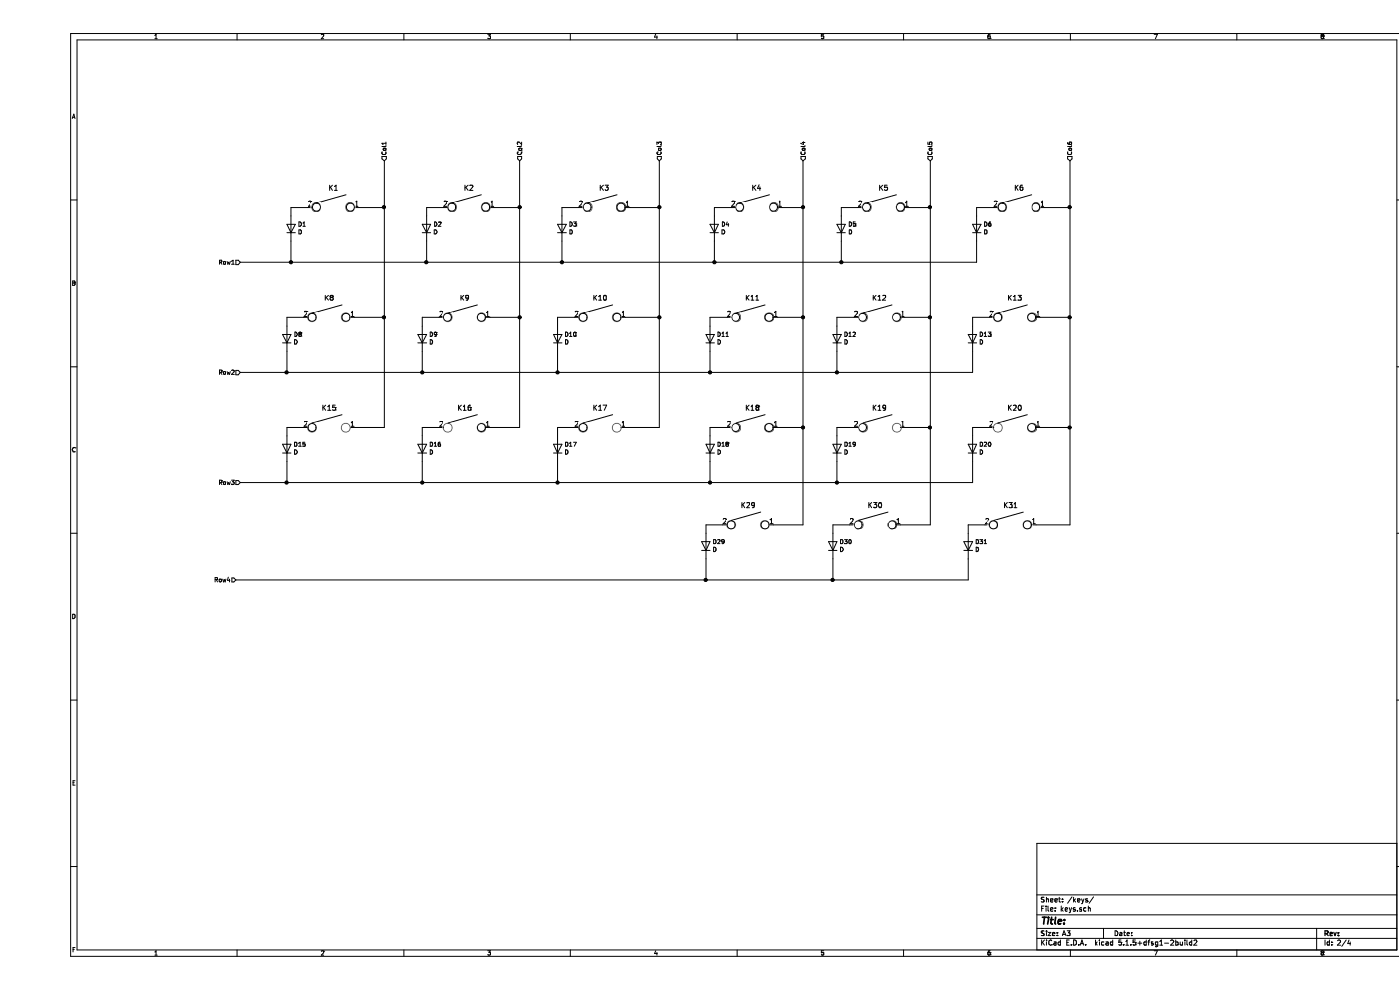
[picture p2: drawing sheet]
EESchema Schematic File Version 4
EELAYER 30 0
EELAYER END
$Descr A3 16535 11693
encoding utf-8
Sheet 2 4
Title ""
Date ""
Rev ""
Comp ""
Comment1 ""
Comment2 ""
Comment3 ""
Comment4 ""
$EndDescr
$Comp
L Device:D D1
U 1 1
P 3000 2700
F 0 "D1" V 3046 2621 50  0000 R CNN
F 1 "D" V 2955 2621 50  0000 R CNN
F 2 "keyboard_parts:D_SOD123_axial" H 3000 2700 50  0001 C CNN
F 3 "~" H 3000 2700 50  0001 C CNN
	1    3000 2700
	0    -1   -1   0   
$EndComp
$Comp
L Device:D D2
U 1 1
P 4600 2700
F 0 "D2" V 4646 2621 50  0000 R CNN
F 1 "D" V 4555 2621 50  0000 R CNN
F 2 "keyboard_parts:D_SOD123_axial" H 4600 2700 50  0001 C CNN
F 3 "~" H 4600 2700 50  0001 C CNN
	1    4600 2700
	0    -1   -1   0   
$EndComp
$Comp
L Device:D D3
U 1 1
P 6200 2700
F 0 "D3" V 6246 2621 50  0000 R CNN
F 1 "D" V 6155 2621 50  0000 R CNN
F 2 "keyboard_parts:D_SOD123_axial" H 6200 2700 50  0001 C CNN
F 3 "~" H 6200 2700 50  0001 C CNN
	1    6200 2700
	0    -1   -1   0   
$EndComp
$Comp
L Device:D D4
U 1 1
P 8000 2700
F 0 "D4" V 8046 2621 50  0000 R CNN
F 1 "D" V 7955 2621 50  0000 R CNN
F 2 "keyboard_parts:D_SOD123_axial" H 8000 2700 50  0001 C CNN
F 3 "~" H 8000 2700 50  0001 C CNN
	1    8000 2700
	0    -1   -1   0   
$EndComp
$Comp
L Device:D D5
U 1 1
P 9500 2700
F 0 "D5" V 9546 2621 50  0000 R CNN
F 1 "D" V 9455 2621 50  0000 R CNN
F 2 "keyboard_parts:D_SOD123_axial" H 9500 2700 50  0001 C CNN
F 3 "~" H 9500 2700 50  0001 C CNN
	1    9500 2700
	0    -1   -1   0   
$EndComp
$Comp
L Device:D D6
U 1 1
P 11100 2700
F 0 "D6" V 11146 2621 50  0000 R CNN
F 1 "D" V 11055 2621 50  0000 R CNN
F 2 "keyboard_parts:D_SOD123_axial" H 11100 2700 50  0001 C CNN
F 3 "~" H 11100 2700 50  0001 C CNN
	1    11100 2700
	0    -1   -1   0   
$EndComp
Wire Wire Line
	3200 2450 3000 2450
Wire Wire Line
	3000 2450 3000 2550
Wire Wire Line
	4600 2850 4600 3100
Connection ~ 4600 3100
Wire Wire Line
	4600 3100 6200 3100
Wire Wire Line
	6200 2850 6200 3100
Connection ~ 6200 3100
Wire Wire Line
	6200 3100 8000 3100
Wire Wire Line
	8000 2850 8000 3100
Connection ~ 8000 3100
Wire Wire Line
	8000 3100 9500 3100
Wire Wire Line
	11100 2850 11100 3100
Wire Wire Line
	9500 2850 9500 3100
Connection ~ 9500 3100
Wire Wire Line
	9500 3100 11100 3100
Wire Wire Line
	3000 2850 3000 3100
Connection ~ 3000 3100
Wire Wire Line
	3000 3100 4600 3100
Wire Wire Line
	4800 2450 4600 2450
Wire Wire Line
	4600 2450 4600 2550
Wire Wire Line
	6400 2450 6200 2450
Wire Wire Line
	6200 2450 6200 2550
Wire Wire Line
	8000 2550 8000 2450
Wire Wire Line
	8000 2450 8200 2450
Wire Wire Line
	11300 2450 11100 2450
Wire Wire Line
	11100 2450 11100 2550
$Comp
L Device:D D8
U 1 1
P 2950 4000
F 0 "D8" V 2996 3921 50  0000 R CNN
F 1 "D" V 2905 3921 50  0000 R CNN
F 2 "keyboard_parts:D_SOD123_axial" H 2950 4000 50  0001 C CNN
F 3 "~" H 2950 4000 50  0001 C CNN
	1    2950 4000
	0    -1   -1   0   
$EndComp
$Comp
L Device:D D9
U 1 1
P 4550 4000
F 0 "D9" V 4596 3921 50  0000 R CNN
F 1 "D" V 4505 3921 50  0000 R CNN
F 2 "keyboard_parts:D_SOD123_axial" H 4550 4000 50  0001 C CNN
F 3 "~" H 4550 4000 50  0001 C CNN
	1    4550 4000
	0    -1   -1   0   
$EndComp
$Comp
L Device:D D10
U 1 1
P 6150 4000
F 0 "D10" V 6196 3921 50  0000 R CNN
F 1 "D" V 6105 3921 50  0000 R CNN
F 2 "keyboard_parts:D_SOD123_axial" H 6150 4000 50  0001 C CNN
F 3 "~" H 6150 4000 50  0001 C CNN
	1    6150 4000
	0    -1   -1   0   
$EndComp
$Comp
L Device:D D11
U 1 1
P 7950 4000
F 0 "D11" V 7996 3921 50  0000 R CNN
F 1 "D" V 7905 3921 50  0000 R CNN
F 2 "keyboard_parts:D_SOD123_axial" H 7950 4000 50  0001 C CNN
F 3 "~" H 7950 4000 50  0001 C CNN
	1    7950 4000
	0    -1   -1   0   
$EndComp
$Comp
L Device:D D12
U 1 1
P 9450 4000
F 0 "D12" V 9496 3921 50  0000 R CNN
F 1 "D" V 9405 3921 50  0000 R CNN
F 2 "keyboard_parts:D_SOD123_axial" H 9450 4000 50  0001 C CNN
F 3 "~" H 9450 4000 50  0001 C CNN
	1    9450 4000
	0    -1   -1   0   
$EndComp
$Comp
L Device:D D13
U 1 1
P 11050 4000
F 0 "D13" V 11096 3921 50  0000 R CNN
F 1 "D" V 11005 3921 50  0000 R CNN
F 2 "keyboard_parts:D_SOD123_axial" H 11050 4000 50  0001 C CNN
F 3 "~" H 11050 4000 50  0001 C CNN
	1    11050 4000
	0    -1   -1   0   
$EndComp
Wire Wire Line
	3150 3750 2950 3750
Wire Wire Line
	2950 3750 2950 3850
Wire Wire Line
	4550 4150 4550 4400
Wire Wire Line
	2400 4400 2950 4400
Connection ~ 4550 4400
Wire Wire Line
	4550 4400 6150 4400
Wire Wire Line
	6150 4150 6150 4400
Connection ~ 6150 4400
Wire Wire Line
	6150 4400 7950 4400
Wire Wire Line
	7950 4150 7950 4400
Connection ~ 7950 4400
Wire Wire Line
	7950 4400 9450 4400
Wire Wire Line
	11050 4150 11050 4400
Wire Wire Line
	9450 4150 9450 4400
Connection ~ 9450 4400
Wire Wire Line
	9450 4400 11050 4400
Wire Wire Line
	2950 4150 2950 4400
Connection ~ 2950 4400
Wire Wire Line
	2950 4400 4550 4400
Wire Wire Line
	4750 3750 4550 3750
Wire Wire Line
	4550 3750 4550 3850
Wire Wire Line
	6350 3750 6150 3750
Wire Wire Line
	6150 3750 6150 3850
Wire Wire Line
	7950 3850 7950 3750
Wire Wire Line
	7950 3750 8150 3750
Wire Wire Line
	11250 3750 11050 3750
Wire Wire Line
	11050 3750 11050 3850
$Comp
L Device:D D15
U 1 1
P 2950 5300
F 0 "D15" V 2996 5221 50  0000 R CNN
F 1 "D" V 2905 5221 50  0000 R CNN
F 2 "keyboard_parts:D_SOD123_axial" H 2950 5300 50  0001 C CNN
F 3 "~" H 2950 5300 50  0001 C CNN
	1    2950 5300
	0    -1   -1   0   
$EndComp
$Comp
L Device:D D16
U 1 1
P 4550 5300
F 0 "D16" V 4596 5221 50  0000 R CNN
F 1 "D" V 4505 5221 50  0000 R CNN
F 2 "keyboard_parts:D_SOD123_axial" H 4550 5300 50  0001 C CNN
F 3 "~" H 4550 5300 50  0001 C CNN
	1    4550 5300
	0    -1   -1   0   
$EndComp
$Comp
L Device:D D17
U 1 1
P 6150 5300
F 0 "D17" V 6196 5221 50  0000 R CNN
F 1 "D" V 6105 5221 50  0000 R CNN
F 2 "keyboard_parts:D_SOD123_axial" H 6150 5300 50  0001 C CNN
F 3 "~" H 6150 5300 50  0001 C CNN
	1    6150 5300
	0    -1   -1   0   
$EndComp
$Comp
L Device:D D18
U 1 1
P 7950 5300
F 0 "D18" V 7996 5221 50  0000 R CNN
F 1 "D" V 7905 5221 50  0000 R CNN
F 2 "keyboard_parts:D_SOD123_axial" H 7950 5300 50  0001 C CNN
F 3 "~" H 7950 5300 50  0001 C CNN
	1    7950 5300
	0    -1   -1   0   
$EndComp
$Comp
L Device:D D19
U 1 1
P 9450 5300
F 0 "D19" V 9496 5221 50  0000 R CNN
F 1 "D" V 9405 5221 50  0000 R CNN
F 2 "keyboard_parts:D_SOD123_axial" H 9450 5300 50  0001 C CNN
F 3 "~" H 9450 5300 50  0001 C CNN
	1    9450 5300
	0    -1   -1   0   
$EndComp
$Comp
L Device:D D20
U 1 1
P 11050 5300
F 0 "D20" V 11096 5221 50  0000 R CNN
F 1 "D" V 11005 5221 50  0000 R CNN
F 2 "keyboard_parts:D_SOD123_axial" H 11050 5300 50  0001 C CNN
F 3 "~" H 11050 5300 50  0001 C CNN
	1    11050 5300
	0    -1   -1   0   
$EndComp
Wire Wire Line
	3150 5050 2950 5050
Wire Wire Line
	2950 5050 2950 5150
Wire Wire Line
	4550 5450 4550 5700
Wire Wire Line
	2400 5700 2950 5700
Connection ~ 4550 5700
Wire Wire Line
	4550 5700 6150 5700
Wire Wire Line
	6150 5450 6150 5700
Connection ~ 6150 5700
Wire Wire Line
	6150 5700 7950 5700
Wire Wire Line
	7950 5450 7950 5700
Connection ~ 7950 5700
Wire Wire Line
	7950 5700 9450 5700
Wire Wire Line
	11050 5450 11050 5700
Wire Wire Line
	9450 5450 9450 5700
Connection ~ 9450 5700
Wire Wire Line
	9450 5700 11050 5700
Wire Wire Line
	2950 5450 2950 5700
Connection ~ 2950 5700
Wire Wire Line
	2950 5700 4550 5700
Wire Wire Line
	4750 5050 4550 5050
Wire Wire Line
	4550 5050 4550 5150
Wire Wire Line
	6350 5050 6150 5050
Wire Wire Line
	6150 5050 6150 5150
Wire Wire Line
	7950 5150 7950 5050
Wire Wire Line
	7950 5050 8150 5050
Wire Wire Line
	11250 5050 11050 5050
Wire Wire Line
	11050 5050 11050 5150
Wire Wire Line
	3800 2450 4100 2450
Connection ~ 4100 2450
Wire Wire Line
	4100 2450 4100 1900
Wire Wire Line
	3750 3750 4100 3750
Connection ~ 4100 3750
Wire Wire Line
	4100 3750 4100 2450
Wire Wire Line
	3750 5050 4100 5050
Wire Wire Line
	4100 5050 4100 3750
Wire Wire Line
	5400 2450 5700 2450
Connection ~ 5700 2450
Wire Wire Line
	5700 2450 5700 1900
Wire Wire Line
	5350 3750 5700 3750
Connection ~ 5700 3750
Wire Wire Line
	5700 3750 5700 2450
Wire Wire Line
	5350 5050 5700 5050
Wire Wire Line
	5700 3750 5700 5050
Wire Wire Line
	7000 2450 7350 2450
Connection ~ 7350 2450
Wire Wire Line
	7350 2450 7350 1900
Wire Wire Line
	6950 3750 7350 3750
Connection ~ 7350 3750
Wire Wire Line
	7350 3750 7350 2450
Wire Wire Line
	6950 5050 7350 5050
Wire Wire Line
	7350 5050 7350 3750
Connection ~ 9050 2450
Wire Wire Line
	9050 2450 9050 1900
Wire Wire Line
	8800 2450 9050 2450
Wire Wire Line
	8750 3750 9050 3750
Connection ~ 9050 3750
Wire Wire Line
	9050 3750 9050 2450
Wire Wire Line
	8750 5050 9050 5050
Wire Wire Line
	9050 5050 9050 3750
Wire Wire Line
	10300 2450 10550 2450
Connection ~ 10550 2450
Wire Wire Line
	10550 2450 10550 1900
Wire Wire Line
	10250 3750 10550 3750
Connection ~ 10550 3750
Wire Wire Line
	10550 3750 10550 2450
Wire Wire Line
	10250 5050 10550 5050
Wire Wire Line
	10550 5050 10550 3750
Wire Wire Line
	9650 5050 9450 5050
Wire Wire Line
	9450 5050 9450 5150
Wire Wire Line
	9650 3750 9450 3750
Wire Wire Line
	9450 3750 9450 3850
Wire Wire Line
	9700 2450 9500 2450
Wire Wire Line
	9500 2450 9500 2550
Wire Wire Line
	11900 2450 12200 2450
Connection ~ 12200 2450
Wire Wire Line
	12200 2450 12200 1900
Wire Wire Line
	11850 3750 12200 3750
Connection ~ 12200 3750
Wire Wire Line
	12200 3750 12200 2450
Wire Wire Line
	12200 5050 12200 3750
Wire Wire Line
	11850 5050 12200 5050
Wire Wire Line
	2400 3100 3000 3100
Text HLabel 2400 3100 0    50   Input ~ 0
Row1
Text HLabel 2400 4400 0    50   Input ~ 0
Row2
Text HLabel 2400 5700 0    50   Input ~ 0
Row3
Text HLabel 2350 6850 0    50   Input ~ 0
Row4
Text HLabel 4100 1900 1    50   Input ~ 0
Col1
Text HLabel 5700 1900 1    50   Input ~ 0
Col2
Text HLabel 7350 1900 1    50   Input ~ 0
Col3
Text HLabel 9050 1900 1    50   Input ~ 0
Col4
Text HLabel 10550 1900 1    50   Input ~ 0
Col5
Text HLabel 12200 1900 1    50   Input ~ 0
Col6
$Comp
L maint_board-rescue:KEYSW-keyboard_parts-maint_board-rescue K1
U 1 1
P 3500 2450
F 0 "K1" H 3500 2683 60  0000 C CNN
F 1 "KEYSW" H 3500 2350 60  0001 C CNN
F 2 "switches:SW_MX_reversible" H 3500 2450 60  0001 C CNN
F 3 "" H 3500 2450 60  0000 C CNN
	1    3500 2450
	1    0    0    -1  
$EndComp
$Comp
L maint_board-rescue:KEYSW-keyboard_parts-maint_board-rescue K2
U 1 1
P 5100 2450
F 0 "K2" H 5100 2683 60  0000 C CNN
F 1 "KEYSW" H 5100 2350 60  0001 C CNN
F 2 "switches:SW_MX_reversible" H 5100 2450 60  0001 C CNN
F 3 "" H 5100 2450 60  0000 C CNN
	1    5100 2450
	1    0    0    -1  
$EndComp
$Comp
L maint_board-rescue:KEYSW-keyboard_parts-maint_board-rescue K3
U 1 1
P 6700 2450
F 0 "K3" H 6700 2683 60  0000 C CNN
F 1 "KEYSW" H 6700 2350 60  0001 C CNN
F 2 "switches:SW_MX_reversible" H 6700 2450 60  0001 C CNN
F 3 "" H 6700 2450 60  0000 C CNN
	1    6700 2450
	1    0    0    -1  
$EndComp
$Comp
L maint_board-rescue:KEYSW-keyboard_parts-maint_board-rescue K4
U 1 1
P 8500 2450
F 0 "K4" H 8500 2683 60  0000 C CNN
F 1 "KEYSW" H 8500 2350 60  0001 C CNN
F 2 "switches:SW_MX_reversible" H 8500 2450 60  0001 C CNN
F 3 "" H 8500 2450 60  0000 C CNN
	1    8500 2450
	1    0    0    -1  
$EndComp
$Comp
L maint_board-rescue:KEYSW-keyboard_parts-maint_board-rescue K5
U 1 1
P 10000 2450
F 0 "K5" H 10000 2683 60  0000 C CNN
F 1 "KEYSW" H 10000 2350 60  0001 C CNN
F 2 "switches:SW_MX_reversible" H 10000 2450 60  0001 C CNN
F 3 "" H 10000 2450 60  0000 C CNN
	1    10000 2450
	1    0    0    -1  
$EndComp
$Comp
L maint_board-rescue:KEYSW-keyboard_parts-maint_board-rescue K6
U 1 1
P 11600 2450
F 0 "K6" H 11600 2683 60  0000 C CNN
F 1 "KEYSW" H 11600 2350 60  0001 C CNN
F 2 "switches:SW_MX_reversible" H 11600 2450 60  0001 C CNN
F 3 "" H 11600 2450 60  0000 C CNN
	1    11600 2450
	1    0    0    -1  
$EndComp
$Comp
L maint_board-rescue:KEYSW-keyboard_parts-maint_board-rescue K8
U 1 1
P 3450 3750
F 0 "K8" H 3450 3983 60  0000 C CNN
F 1 "KEYSW" H 3450 3650 60  0001 C CNN
F 2 "switches:SW_MX_reversible" H 3450 3750 60  0001 C CNN
F 3 "" H 3450 3750 60  0000 C CNN
	1    3450 3750
	1    0    0    -1  
$EndComp
$Comp
L maint_board-rescue:KEYSW-keyboard_parts-maint_board-rescue K9
U 1 1
P 5050 3750
F 0 "K9" H 5050 3983 60  0000 C CNN
F 1 "KEYSW" H 5050 3650 60  0001 C CNN
F 2 "switches:SW_MX_reversible" H 5050 3750 60  0001 C CNN
F 3 "" H 5050 3750 60  0000 C CNN
	1    5050 3750
	1    0    0    -1  
$EndComp
$Comp
L maint_board-rescue:KEYSW-keyboard_parts-maint_board-rescue K10
U 1 1
P 6650 3750
F 0 "K10" H 6650 3983 60  0000 C CNN
F 1 "KEYSW" H 6650 3650 60  0001 C CNN
F 2 "switches:SW_MX_reversible" H 6650 3750 60  0001 C CNN
F 3 "" H 6650 3750 60  0000 C CNN
	1    6650 3750
	1    0    0    -1  
$EndComp
$Comp
L maint_board-rescue:KEYSW-keyboard_parts-maint_board-rescue K11
U 1 1
P 8450 3750
F 0 "K11" H 8450 3983 60  0000 C CNN
F 1 "KEYSW" H 8450 3650 60  0001 C CNN
F 2 "switches:SW_MX_reversible" H 8450 3750 60  0001 C CNN
F 3 "" H 8450 3750 60  0000 C CNN
	1    8450 3750
	1    0    0    -1  
$EndComp
$Comp
L maint_board-rescue:KEYSW-keyboard_parts-maint_board-rescue K12
U 1 1
P 9950 3750
F 0 "K12" H 9950 3983 60  0000 C CNN
F 1 "KEYSW" H 9950 3650 60  0001 C CNN
F 2 "switches:SW_MX_reversible" H 9950 3750 60  0001 C CNN
F 3 "" H 9950 3750 60  0000 C CNN
	1    9950 3750
	1    0    0    -1  
$EndComp
$Comp
L maint_board-rescue:KEYSW-keyboard_parts-maint_board-rescue K13
U 1 1
P 11550 3750
F 0 "K13" H 11550 3983 60  0000 C CNN
F 1 "KEYSW" H 11550 3650 60  0001 C CNN
F 2 "switches:SW_MX_reversible" H 11550 3750 60  0001 C CNN
F 3 "" H 11550 3750 60  0000 C CNN
	1    11550 3750
	1    0    0    -1  
$EndComp
$Comp
L maint_board-rescue:KEYSW-keyboard_parts-maint_board-rescue K15
U 1 1
P 3450 5050
F 0 "K15" H 3450 5283 60  0000 C CNN
F 1 "KEYSW" H 3450 4950 60  0001 C CNN
F 2 "switches:SW_MX_reversible" H 3450 5050 60  0001 C CNN
F 3 "" H 3450 5050 60  0000 C CNN
	1    3450 5050
	1    0    0    -1  
$EndComp
$Comp
L maint_board-rescue:KEYSW-keyboard_parts-maint_board-rescue K16
U 1 1
P 5050 5050
F 0 "K16" H 5050 5283 60  0000 C CNN
F 1 "KEYSW" H 5050 4950 60  0001 C CNN
F 2 "switches:SW_MX_reversible" H 5050 5050 60  0001 C CNN
F 3 "" H 5050 5050 60  0000 C CNN
	1    5050 5050
	1    0    0    -1  
$EndComp
$Comp
L maint_board-rescue:KEYSW-keyboard_parts-maint_board-rescue K17
U 1 1
P 6650 5050
F 0 "K17" H 6650 5283 60  0000 C CNN
F 1 "KEYSW" H 6650 4950 60  0001 C CNN
F 2 "switches:SW_MX_reversible" H 6650 5050 60  0001 C CNN
F 3 "" H 6650 5050 60  0000 C CNN
	1    6650 5050
	1    0    0    -1  
$EndComp
$Comp
L maint_board-rescue:KEYSW-keyboard_parts-maint_board-rescue K18
U 1 1
P 8450 5050
F 0 "K18" H 8450 5283 60  0000 C CNN
F 1 "KEYSW" H 8450 4950 60  0001 C CNN
F 2 "switches:SW_MX_reversible" H 8450 5050 60  0001 C CNN
F 3 "" H 8450 5050 60  0000 C CNN
	1    8450 5050
	1    0    0    -1  
$EndComp
$Comp
L maint_board-rescue:KEYSW-keyboard_parts-maint_board-rescue K19
U 1 1
P 9950 5050
F 0 "K19" H 9950 5283 60  0000 C CNN
F 1 "KEYSW" H 9950 4950 60  0001 C CNN
F 2 "switches:SW_MX_reversible" H 9950 5050 60  0001 C CNN
F 3 "" H 9950 5050 60  0000 C CNN
	1    9950 5050
	1    0    0    -1  
$EndComp
$Comp
L maint_board-rescue:KEYSW-keyboard_parts-maint_board-rescue K20
U 1 1
P 11550 5050
F 0 "K20" H 11550 5283 60  0000 C CNN
F 1 "KEYSW" H 11550 4950 60  0001 C CNN
F 2 "switches:SW_MX_reversible" H 11550 5050 60  0001 C CNN
F 3 "" H 11550 5050 60  0000 C CNN
	1    11550 5050
	1    0    0    -1  
$EndComp
$Comp
L maint_board-rescue:KEYSW-keyboard_parts-maint_board-rescue K29
U 1 1
P 8400 6200
F 0 "K29" H 8400 6433 60  0000 C CNN
F 1 "KEYSW" H 8400 6100 60  0001 C CNN
F 2 "switches:SW_MX_reversible" H 8400 6200 60  0001 C CNN
F 3 "" H 8400 6200 60  0000 C CNN
	1    8400 6200
	1    0    0    -1  
$EndComp
$Comp
L maint_board-rescue:KEYSW-keyboard_parts-maint_board-rescue K30
U 1 1
P 9900 6200
F 0 "K30" H 9900 6433 60  0000 C CNN
F 1 "KEYSW" H 9900 6100 60  0001 C CNN
F 2 "switches:SW_MX_reversible" H 9900 6200 60  0001 C CNN
F 3 "" H 9900 6200 60  0000 C CNN
	1    9900 6200
	1    0    0    -1  
$EndComp
$Comp
L maint_board-rescue:KEYSW-keyboard_parts-maint_board-rescue K31
U 1 1
P 11500 6200
F 0 "K31" H 11500 6433 60  0000 C CNN
F 1 "KEYSW" H 11500 6100 60  0001 C CNN
F 2 "switches:SW_MX_reversible" H 11500 6200 60  0001 C CNN
F 3 "" H 11500 6200 60  0000 C CNN
	1    11500 6200
	1    0    0    -1  
$EndComp
$Comp
L Device:D D29
U 1 1
P 7900 6450
F 0 "D29" V 7946 6371 50  0000 R CNN
F 1 "D" V 7855 6371 50  0000 R CNN
F 2 "keyboard_parts:D_SOD123_axial" H 7900 6450 50  0001 C CNN
F 3 "~" H 7900 6450 50  0001 C CNN
	1    7900 6450
	0    -1   -1   0   
$EndComp
Wire Wire Line
	2350 6850 7900 6850
Wire Wire Line
	11800 6200 12200 6200
Wire Wire Line
	9400 6200 9400 6300
Wire Wire Line
	9600 6200 9400 6200
Wire Wire Line
	10200 6200 10550 6200
Wire Wire Line
	8700 6200 9050 6200
Wire Wire Line
	11000 6200 11000 6300
Wire Wire Line
	11200 6200 11000 6200
Wire Wire Line
	7900 6200 8100 6200
Wire Wire Line
	7900 6300 7900 6200
Wire Wire Line
	9400 6850 11000 6850
Connection ~ 9400 6850
Wire Wire Line
	9400 6600 9400 6850
Wire Wire Line
	11000 6600 11000 6850
Wire Wire Line
	7900 6850 9400 6850
Connection ~ 7900 6850
Wire Wire Line
	7900 6600 7900 6850
$Comp
L Device:D D31
U 1 1
P 11000 6450
F 0 "D31" V 11046 6371 50  0000 R CNN
F 1 "D" V 10955 6371 50  0000 R CNN
F 2 "keyboard_parts:D_SOD123_axial" H 11000 6450 50  0001 C CNN
F 3 "~" H 11000 6450 50  0001 C CNN
	1    11000 6450
	0    -1   -1   0   
$EndComp
$Comp
L Device:D D30
U 1 1
P 9400 6450
F 0 "D30" V 9446 6371 50  0000 R CNN
F 1 "D" V 9355 6371 50  0000 R CNN
F 2 "keyboard_parts:D_SOD123_axial" H 9400 6450 50  0001 C CNN
F 3 "~" H 9400 6450 50  0001 C CNN
	1    9400 6450
	0    -1   -1   0   
$EndComp
Wire Wire Line
	9050 6200 9050 5050
Connection ~ 9050 5050
Wire Wire Line
	10550 6200 10550 5050
Connection ~ 10550 5050
Connection ~ 12200 5050
Wire Wire Line
	12200 5050 12200 6200
$EndSCHEMATC
